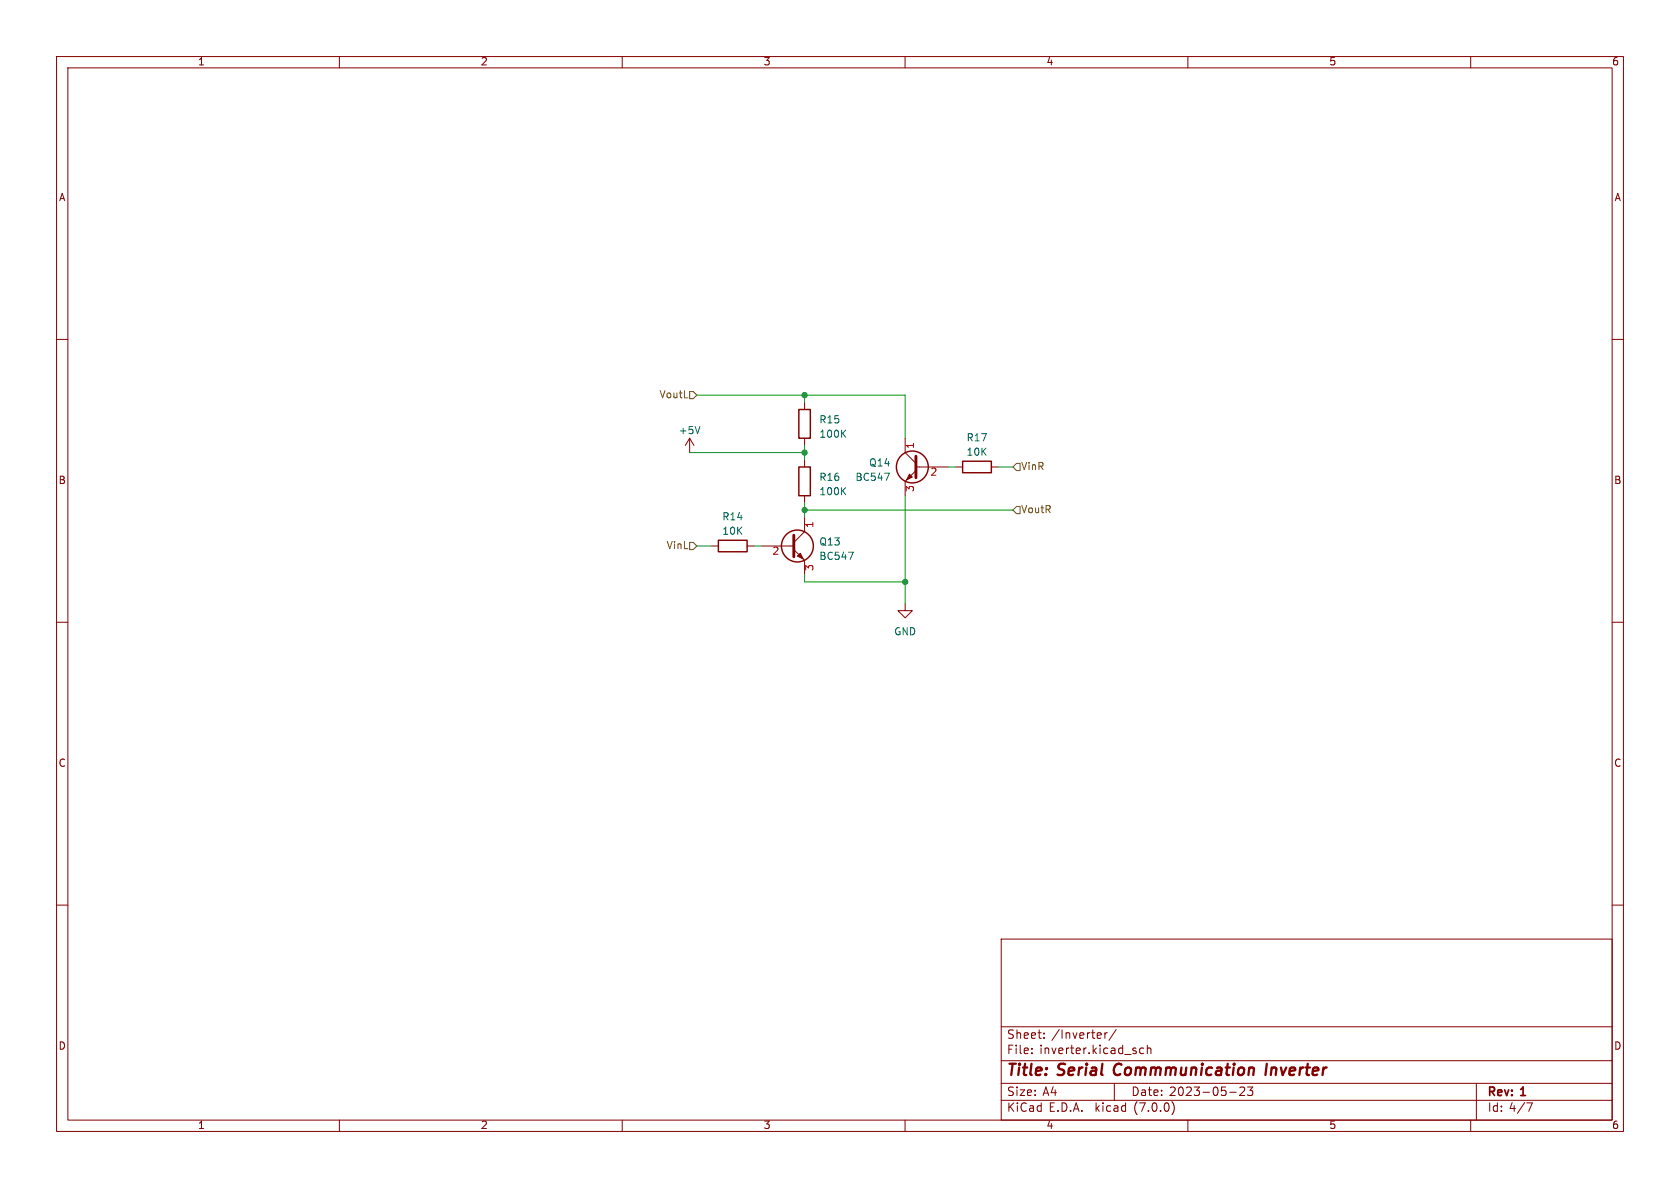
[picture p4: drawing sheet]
<svg xmlns="http://www.w3.org/2000/svg" width="297mm" height="210mm" viewBox="0 0 297 210" stroke-linecap="round" stroke-linejoin="round" font-family="sans-serif">
<g fill="none" stroke="#840000" stroke-width=".18">
<path d="M10 10h277v190h-277zM12 12h273v186h-273zM60 10v2M110 10v2M160 10v2M210 10v2M260 10v2M10 60h2M285 60h2M121.9 77.5l-.7 1.2M121.9 77.5v2.5M121.9 77.5l.8 1.2"/>
<path d="M142.2 71.1v1.3M142.2 77.5v1.2M160 77.5v2.5l1.9 1.9M125.7 96.5h1.3M132.1 96.5h1.2M134.6 96.5h5.7M140.3 97.2l1.9 1.9v2.5M142.2 81.3v1.3M142.2 87.6v1.3M142.2 91.4v2.6l-1.9 1.9M161.9 83.2l-1.9 1.9v2.5M161.9 82.6h5.7"/>
<path d="M168.9 82.6h1.3M175.3 82.6h1.2M10 110h2M160 106.7v1.3h1.3l-1.3 1.2-1.3-1.2h1.3M285 110h2M10 160h2M285 160h2M177 166h108v32h-108zM60 198v2M110 198v2M160 198v2M177 194.5h108"/>
<path d="M177 191.5h108M177 187.5h108M177 181.5h108M182.4 186.1v.2M182.4 185.3v.2M184.6 183.4v.2M184.6 182.6v.2M195.3 182.6v1M195.8 182.6h-.3l-.2 .2M197 191.5v3M197.3 182l-1.3 1.9M202.2 185.3h-.4l-.3 .2v.5l.1 .2h.6"/>
<path d="M202.8 185.4l.2-.1h.4l.1 1M202.8 184.8v1.5M207.2 194.8a1.74 1.74 0 0 1 0 2.2M210 198v2M217.4 193.1h1.1M219.2 192.3l.6-.1 .2 .1v.3l-.9 1.1h.9M220.5 192.2h1l-.5 .5 .4 .2v.6l-.2 .2h-.4l-.3-.2M260 198v2M261 191.5v6.5M269.9 195h1l-.6 1.5"/>
</g>
<path d="M196.9 188.9v.7M224 188l-.3 2" fill="none" stroke="#840000" stroke-width=".4"/>
<g fill="none" stroke="#840000" stroke-width=".25">
<path d="M141.2 72.4h2.1v5.1h-2.1zM127 95.5h5.1v2h-5.1zM141.2 82.6h2.1v5h-2.1zM170.2 81.5h5.1v2.1h-5.1z"/>
<circle cx="141" cy="96.5" r="2.82"/>
<circle cx="161.3" cy="82.5" r="2.82"/>
</g>
<path d="M140.3 94.6v3.8M161.9 80.6v3.9" fill="none" stroke="#840000" stroke-width=".51"/>
<g fill="#840000" stroke="#840000" stroke-width=".18">
<path d="M141 98.3l.5-.5 .5 1z"/>
<path d="M160.8 83.8l.5 .5-1 .5z"/>
</g>
<path d="M123.7 75.4l-.4 1.3M150 97.6h.8l-.5 1.3M156.4 83.7h.8l-.5 1.2" fill="none" stroke="#006464" stroke-width=".18"/>
<path d="M121.9 69.2h.7l.6 .7-.6 .6h-.7zM121.9 95.9h.7l.6 .6-.6 .7h-.7zM179.7 89.5h.6v1.3h-.6l-.6-.6zM179.7 81.9h.6v1.3h-.6l-.6-.6z" fill="none" stroke="#725600" stroke-width=".18"/>
<path d="M123.2 69.9h36.8v7.6M142.2 69.9v1.2M142.2 78.7v2.6M121.9 80h20.3M123.2 96.5h2.5M133.3 96.5h1.3M142.2 88.9v2.5M142.2 90.2h36.9M160 87.6v19.1M167.6 82.6h1.3M176.5 82.6h2.6M142.2 101.6v1.3h17.8" fill="none" stroke="#009600" stroke-width=".18"/>
<g fill="#009600" stroke="#009600" stroke-width=".18">
<circle cx="142.2" cy="69.9" r=".46"/>
<circle cx="142.2" cy="80" r=".46"/>
<circle cx="160" cy="102.9" r=".46"/>
<circle cx="142.2" cy="90.2" r=".46"/>
</g>
<g font-size="2.8" fill="#840000">
<text x="178" y="190.8">Title:</text>
<text x="187.1" y="190.8">Serial</text>
<text x="197.6" y="190.8">Commmunication</text>
<text x="225" y="190.8">Inverter</text>
</g>
<g font-size="2.1" fill="#840000">
<text x="178" y="183.9">Sheet:</text>
<text x="185.9" y="183.9">/Inverter/</text>
<text x="178" y="186.6">File:</text>
<text x="183.8" y="186.6">inverter.kicad_sch</text>
<text x="178" y="196.8">KiCad</text>
<text x="178" y="194">Size:</text>
<text x="184.3" y="194">A4</text>
<text x="185.4" y="196.8">E.D.A.</text>
<text x="193.7" y="196.8">kicad</text>
<text x="200" y="194">Date:</text>
<text x="200.6" y="196.8">(7.0.0)</text>
<text x="206.7" y="194">2023-05-23</text>
<text x="263" y="194.2">Rev:</text>
<text x="263" y="196.8">Id: 4/7</text>
<text x="269" y="194.2">1</text>
</g>
<g font-size="1.8" fill="#840000">
<text x="35" y="11.8">1</text>
<text x="85" y="11.8">2</text>
<text x="135" y="11.8">3</text>
<text x="185" y="11.8">4</text>
<text x="235" y="11.8">5</text>
<text x="285" y="11.8">6</text>
<text x="10.4" y="35.8">A</text>
<text x="285.4" y="35.8">A</text>
<text x="10.3" y="85.8">B</text>
<text x="285.3" y="85.8">B</text>
<text x="10.3" y="135.8">C</text>
<text x="285.3" y="135.8">C</text>
<text x="10.3" y="185.8">D</text>
<text x="285.3" y="185.8">D</text>
<text x="35" y="199.8">1</text>
<text x="85" y="199.8">2</text>
<text x="135" y="199.8">3</text>
<text x="185" y="199.8">4</text>
<text x="235" y="199.8">5</text>
<text x="285" y="199.8">6</text>
</g>
<g font-size="1.8" fill="#725600">
<text x="116.5" y="70.7">VoutL</text>
<text x="180.5" y="83.4">VinR</text>
<text x="180.5" y="91">VoutR</text>
<text x="117.7" y="97.3">VinL</text>
</g>
<g font-size="1.8" fill="#006464">
<text x="119.9" y="77">+5V</text>
<text x="144.8" y="75.1">R15</text>
<text x="144.8" y="77.7">100K</text>
<text x="153.6" y="82.7">Q14</text>
<text x="170.8" y="78.3">R17</text>
<text x="170.8" y="80.8">10K</text>
<text x="144.8" y="85.3">R16</text>
<text x="144.8" y="87.8">100K</text>
<text x="151.2" y="85.3">BC547</text>
<text x="127.6" y="92.3">R14</text>
<text x="127.6" y="94.8">10K</text>
<text x="144.8" y="96.7">Q13</text>
<text x="144.8" y="99.3">BC547</text>
<text x="158" y="112.6">GND</text>
</g>
<g font-size="1.8" fill="#a90000">
<text x="161.9" y="79.4" transform="rotate(-90 161.9 79.4)">1</text>
<text x="161.9" y="87" transform="rotate(-90 161.9 87)">3</text>
<text x="164.4" y="84.5">2</text>
<text x="144.1" y="93.4" transform="rotate(-90 144.1 93.4)">1</text>
<text x="136.5" y="98.4">2</text>
<text x="144.1" y="101" transform="rotate(-90 144.1 101)">3</text>
</g>
</svg>
